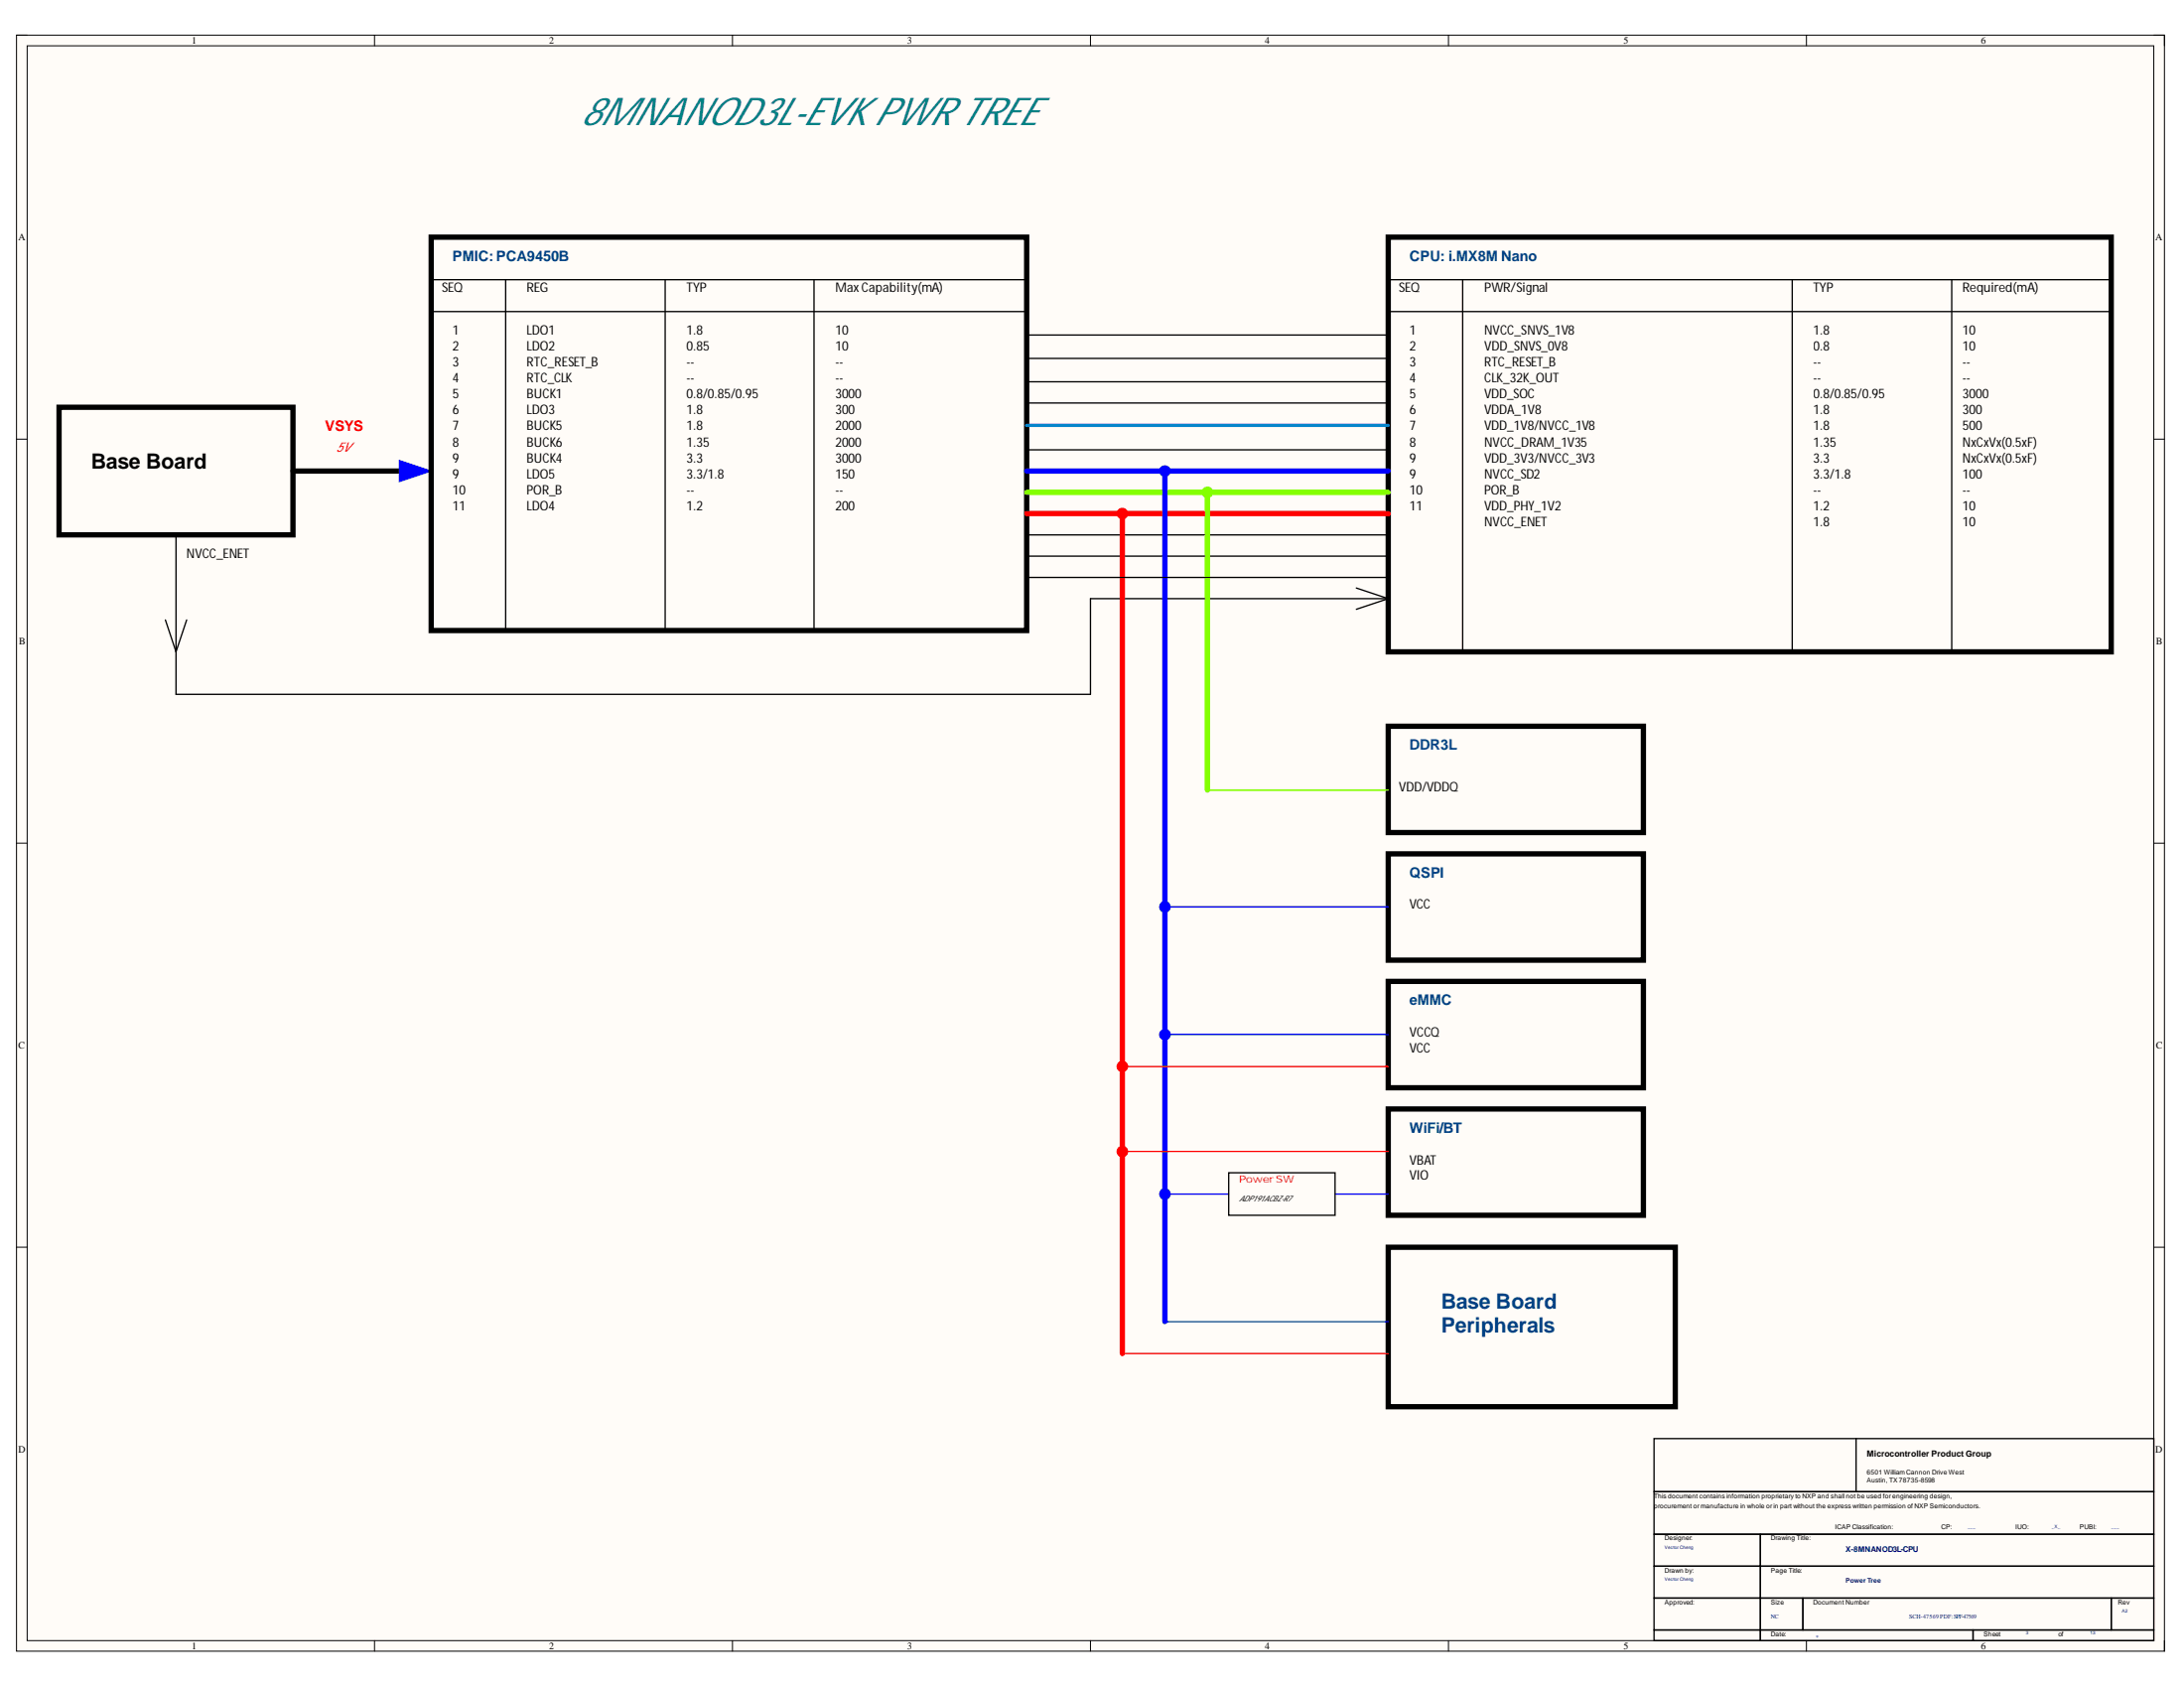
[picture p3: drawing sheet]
<svg xmlns="http://www.w3.org/2000/svg" width="279mm" height="216mm" viewBox="0 0 279 216" stroke-linecap="round" stroke-linejoin="round" font-family="sans-serif">
<path d="M2.1 4.5h274.8v206.7h-274.8z" fill-rule="evenodd" fill="#fffcf8"/>
<path d="M2.1 4.5h274.8v206.7h-274.8z" fill="none" stroke="#000" stroke-width=".13"/>
<path d="M3.5 5.9h272v203.9h-272z" fill-rule="evenodd" fill="#fffcf8"/>
<g fill="none" stroke="#000" stroke-width=".13">
<path d="M2.1 4.5h1.4M3.5 5.9h272v203.9h-272zM47.9 4.5v1.4M93.7 4.5v1.4M139.5 4.5v1.4M185.3 4.5v1.4M231.1 4.5v1.4M275.5 4.5h1.4v1.4M2.1 56.2h1.4M275.5 56.2h1.4M2.1 107.8h1.4M275.5 107.8h1.4"/>
<path d="M2.1 159.5h1.4M275.5 159.5h1.4M47.9 209.8v1.4M93.7 209.8v1.4M139.5 209.8v1.4M185.3 209.8v1.4M231.1 209.8v1.4M276.9 209.8v1.4"/>
</g>
<g fill="none" stroke="#000" stroke-width=".17">
<path d="M211.6 196.2h13.6v4.1h-13.6zM211.6 190.8h63.9v5.4h-63.9zM211.6 184h63.9v6.8h-63.9zM225.2 196.2h50.3v4.1h-50.3zM237.5 184v6.8M211.6 200.3h13.6v4.1h-13.6zM211.6 204.4h13.6v4.1h-13.6zM211.6 208.5h13.6v1.3h-13.6zM225.2 200.3h50.3v4.1h-50.3zM225.2 204.4h5.4v4.1h-5.4zM225.2 208.5h27.2v1.3h-27.2zM230.6 204.4h39.5v4.1h-39.5z"/>
<path d="M252.4 208.5h23.1v1.3h-23.1zM270.1 204.4h5.4v4.1h-5.4z"/>
</g>
<path d="M37.5 60.2h14.9" fill="none" stroke="#000" stroke-width=".68"/>
<path d="M51.1 58.9l4.1 1.3-4.1 1.4z" fill-rule="evenodd" fill="#00f"/>
<path d="M51.1 58.9l4.1 1.3-4.1 1.4z" fill="none" stroke="#00f" stroke-width=".13"/>
<path d="M55.2 30.3h76.1v50.3h-76.1zM177.6 30.3h92.5v53.1h-92.5zM7.6 52.1h29.9v16.3h-29.9z" fill="none" stroke="#000" stroke-width=".68"/>
<path d="M55.2 35.8h76.1M55.2 39.9h76.1M64.7 35.8v44.8M85.1 35.8v44.8M104.1 35.8v44.8M177.6 35.8h92.5M177.6 39.9h92.5M187.1 35.8v47.6M229.3 35.8v47.6M249.7 35.8v47.6M22.5 68.4v20.4h117" fill="none" stroke="#000" stroke-width=".17"/>
<circle cx="149" cy="60.3" r=".68" fill="#00f"/>
<circle cx="149" cy="60.3" r=".68" fill="none" stroke="#00f" stroke-width=".13"/>
<circle cx="154.5" cy="63" r=".68" fill="#84ff00"/>
<circle cx="154.5" cy="63" r=".68" fill="none" stroke="#84ff00" stroke-width=".13"/>
<circle cx="143.6" cy="65.7" r=".68" fill="#f00"/>
<circle cx="143.6" cy="65.7" r=".68" fill="none" stroke="#f00" stroke-width=".13"/>
<path d="M131.3 51.5h46.3M131.3 48.8h46.3M131.3 42.9h46.3M131.3 45.8h46.3M21.2 79.3l1.3 4.1 1.4-4.1M131.3 71.1h46.3M131.3 68.4h46.3M173.5 75.2l4.1 1.4M177.6 76.6h-38.1v12.2M177.6 76.6l-4.1 1.3" fill="none" stroke="#000" stroke-width=".17"/>
<path d="M131.3 63h46.3M154.5 63v38" fill="none" stroke="#84ff00" stroke-width=".68"/>
<path d="M131.3 60.2h46.3M149 60.2v108.8" fill="none" stroke="#00f" stroke-width=".68"/>
<path d="M131.3 54.4h46.3" fill="none" stroke="#0082ff" stroke-width=".42"/>
<path d="M131.3 65.7h46.3M143.6 65.7v107.4" fill="none" stroke="#f00" stroke-width=".68"/>
<path d="M177.6 92.9h32.6v13.6h-32.6zM177.6 109.2h32.6v13.6h-32.6zM177.6 125.5h32.6v13.6h-32.6zM177.6 159.5h36.7v20.4h-36.7zM177.6 141.8h32.6v13.6h-32.6z" fill="none" stroke="#000" stroke-width=".68"/>
<path d="M154.5 101h23.1" fill="none" stroke="#84ff00" stroke-width=".17"/>
<circle cx="149" cy="116" r=".68" fill="#00f"/>
<circle cx="149" cy="116" r=".68" fill="none" stroke="#00f" stroke-width=".13"/>
<path d="M149 116h28.6" fill="none" stroke="#00f" stroke-width=".17"/>
<circle cx="149" cy="132.3" r=".68" fill="#00f"/>
<circle cx="149" cy="132.3" r=".68" fill="none" stroke="#00f" stroke-width=".13"/>
<path d="M149 132.3h28.6" fill="none" stroke="#00f" stroke-width=".17"/>
<circle cx="143.6" cy="136.4" r=".68" fill="#f00"/>
<circle cx="143.6" cy="136.4" r=".68" fill="none" stroke="#f00" stroke-width=".13"/>
<path d="M143.6 136.4h34" fill="none" stroke="#f00" stroke-width=".17"/>
<circle cx="143.6" cy="147.3" r=".68" fill="#f00"/>
<circle cx="143.6" cy="147.3" r=".68" fill="none" stroke="#f00" stroke-width=".13"/>
<path d="M143.6 147.3h34" fill="none" stroke="#f00" stroke-width=".17"/>
<circle cx="149" cy="152.7" r=".68" fill="#00f"/>
<circle cx="149" cy="152.7" r=".68" fill="none" stroke="#00f" stroke-width=".13"/>
<path d="M149 152.7h8.2M170.8 152.7h6.8M149 169h28.6" fill="none" stroke="#00f" stroke-width=".17"/>
<path d="M143.6 173.1h34" fill="none" stroke="#f00" stroke-width=".17"/>
<path d="M131.3 57.5h46.3M131.3 73.9h46.3M157.2 150h13.6v5.4h-13.6z" fill="none" stroke="#000" stroke-width=".17"/>
<text font-size="4.9" fill="#008284" x="74.2" y="16">8MNANOD3L-EVKPWR TREE</text>
<text font-size="2.7" x="11.7" y="59.9">Base Board</text>
<g font-size="2.7" fill="#004184">
<text x="184.4" y="167.4">Base Board</text>
<text x="184.4" y="170.4">Peripherals</text>
</g>
<g font-size="1.9" fill="#004184">
<text x="57.9" y="33.4">PMIC: PCA9450B</text>
<text x="180.3" y="33.4">CPU: i.MX8M Nano</text>
<text x="180.3" y="95.9">DDR3L</text>
<text x="180.3" y="112.2">QSPI</text>
<text x="180.3" y="128.5">eMMC</text>
<text x="180.3" y="144.9">WiFi/BT</text>
</g>
<text font-size="1.9" fill="#f00" x="41.6" y="55.1">VSYS</text>
<g font-size="1.7">
<text x="56.6" y="37.4">SEQ</text>
<text x="67.4" y="37.4">REG</text>
<text x="87.8" y="37.4">TYP</text>
<text x="106.9" y="37.4">Max Capability(mA)</text>
<text x="179" y="37.4">SEQ</text>
<text x="189.9" y="37.4">PWR/Signal</text>
<text x="232" y="37.4">TYP</text>
<text x="251.1" y="37.4">Required(mA)</text>
<text x="57.9" y="42.9">1</text>
<text x="57.9" y="44.9">2</text>
<text x="57.9" y="46.9">3</text>
<text x="67.4" y="42.9">LDO1</text>
<text x="67.4" y="44.9">LDO2</text>
<text x="67.4" y="46.9">RTC_RESET_B</text>
<text x="87.8" y="42.9">1.8</text>
<text x="87.8" y="44.9">0.85</text>
<text x="87.8" y="46.9">--</text>
<text x="106.9" y="42.9">10</text>
<text x="106.9" y="44.9">10</text>
<text x="106.9" y="46.9">--</text>
<text x="180.3" y="42.9">1</text>
<text x="180.3" y="44.9">2</text>
<text x="180.3" y="46.9">3</text>
<text x="189.9" y="42.9">NVCC_SNVS_1V8</text>
<text x="189.9" y="44.9">VDD_SNVS_0V8</text>
<text x="189.9" y="46.9">RTC_RESET_B</text>
<text x="232" y="42.9">1.8</text>
<text x="232" y="44.9">0.8</text>
<text x="232" y="46.9">--</text>
<text x="251.1" y="42.9">10</text>
<text x="251.1" y="44.9">10</text>
<text x="251.1" y="46.9">--</text>
<text x="57.9" y="48.9">4</text>
<text x="57.9" y="51">5</text>
<text x="57.9" y="53">6</text>
<text x="67.4" y="48.9">RTC_CLK</text>
<text x="67.4" y="51">BUCK1</text>
<text x="67.4" y="53">LDO3</text>
<text x="87.8" y="48.9">--</text>
<text x="87.8" y="51">0.8/0.85/0.95</text>
<text x="87.8" y="53">1.8</text>
<text x="106.9" y="48.9">--</text>
<text x="106.9" y="51">3000</text>
<text x="106.9" y="53">300</text>
<text x="180.3" y="48.9">4</text>
<text x="180.3" y="51">5</text>
<text x="180.3" y="53">6</text>
<text x="189.9" y="48.9">CLK_32K_OUT</text>
<text x="189.9" y="51">VDD_SOC</text>
<text x="189.9" y="53">VDDA_1V8</text>
<text x="232" y="48.9">--</text>
<text x="232" y="51">0.8/0.85/0.95</text>
<text x="232" y="53">1.8</text>
<text x="251.1" y="48.9">--</text>
<text x="251.1" y="51">3000</text>
<text x="251.1" y="53">300</text>
<text x="57.9" y="55">7</text>
<text x="57.9" y="57.1">8</text>
<text x="57.9" y="59.2">9</text>
<text x="67.4" y="55">BUCK5</text>
<text x="67.4" y="57.1">BUCK6</text>
<text x="67.4" y="59.2">BUCK4</text>
<text x="87.8" y="55">1.8</text>
<text x="87.8" y="57.1">1.35</text>
<text x="87.8" y="59.2">3.3</text>
<text x="106.9" y="55">2000</text>
<text x="106.9" y="57.1">2000</text>
<text x="106.9" y="59.2">3000</text>
<text x="180.3" y="55">7</text>
<text x="180.3" y="57.1">8</text>
<text x="180.3" y="59.2">9</text>
<text x="189.9" y="55">VDD_1V8/NVCC_1V8</text>
<text x="189.9" y="57.1">NVCC_DRAM_1V35</text>
<text x="189.9" y="59.2">VDD_3V3/NVCC_3V3</text>
<text x="232" y="55">1.8</text>
<text x="232" y="57.1">1.35</text>
<text x="232" y="59.2">3.3</text>
<text x="251.1" y="55">500</text>
<text x="251.1" y="57.1">NxCxVx(0.5xF)</text>
<text x="251.1" y="59.2">NxCxVx(0.5xF)</text>
<text x="57.9" y="61.2">9</text>
<text x="57.9" y="63.2">10</text>
<text x="57.9" y="65.2">11</text>
<text x="67.4" y="61.2">LDO5</text>
<text x="67.4" y="63.2">POR_B</text>
<text x="67.4" y="65.2">LDO4</text>
<text x="87.8" y="61.2">3.3/1.8</text>
<text x="87.8" y="63.2">--</text>
<text x="87.8" y="65.2">1.2</text>
<text x="106.9" y="61.2">150</text>
<text x="106.9" y="63.2">--</text>
<text x="106.9" y="65.2">200</text>
<text x="180.3" y="61.2">9</text>
<text x="180.3" y="63.2">10</text>
<text x="180.3" y="65.2">11</text>
<text x="189.9" y="61.2">NVCC_SD2</text>
<text x="189.9" y="63.2">POR_B</text>
<text x="189.9" y="65.2">VDD_PHY_1V2</text>
<text x="232" y="61.2">3.3/1.8</text>
<text x="232" y="63.2">--</text>
<text x="232" y="65.2">1.2</text>
<text x="251.1" y="61.2">100</text>
<text x="251.1" y="63.2">--</text>
<text x="251.1" y="65.2">10</text>
<text x="23.8" y="71.3">NVCC_ENET</text>
<text x="189.9" y="67.3">NVCC_ENET</text>
<text x="232" y="67.3">1.8</text>
<text x="251.1" y="67.3">10</text>
<text x="179" y="101.2">VDD/VDDQ</text>
<text x="180.3" y="116.2">VCC</text>
<text x="180.3" y="132.6">VCCQ</text>
<text x="180.3" y="134.6">VCC</text>
<text x="180.3" y="148.9">VBAT</text>
<text x="180.3" y="150.9">VIO</text>
</g>
<text font-size="1.7" fill="#f00" x="42.9" y="57.8">5V</text>
<g font-size="1.3">
<text x="24.5" y="5.6">1</text>
<text x="70.2" y="5.6">2</text>
<text x="116.1" y="5.6">3</text>
<text x="161.8" y="5.6">4</text>
<text x="207.7" y="5.6">5</text>
<text x="253.4" y="5.6">6</text>
<text x="2.4" y="30.8">A</text>
<text x="275.8" y="30.8">A</text>
<text x="2.5" y="82.4">B</text>
<text x="275.8" y="82.4">B</text>
<text x="2.4" y="134.1">C</text>
<text x="275.8" y="134.1">C</text>
<text x="2.4" y="185.8">D</text>
<text x="275.8" y="185.8">D</text>
<text x="24.5" y="210.9">1</text>
<text x="70.2" y="210.9">2</text>
<text x="116.1" y="210.9">3</text>
<text x="161.8" y="210.9">4</text>
<text x="207.7" y="210.9">5</text>
<text x="253.4" y="210.9">6</text>
</g>
<text font-size="1.3" fill="#f00" x="158.5" y="151.3">Power SW</text>
<text font-size="1.1" x="238.8" y="186.3">Microcontroller Product Group</text>
<text font-size="1" x="158.5" y="153.6">ADP191ACBZ-R7</text>
<text font-size="1" fill="#000080" x="236.1" y="198.5">X-8MNANOD3L-CPU</text>
<g font-size=".8">
<text x="211.6" y="191.6">This document contains information proprietary to NXP and shall not be used forengineering design,</text>
<text x="238.8" y="188.5">6501 WilliamCannon Drive West</text>
<text x="238.8" y="189.6">Austin, TX 78735-8598</text>
<text x="211.6" y="192.9">procurement ormanufacture in whole orin part without the express written permission of NXP Semiconductors.</text>
<text x="212.9" y="197">Designer:</text>
<text x="226.6" y="197">Drawing Title:</text>
<text x="234.8" y="195.6">ICAP Classification:</text>
<text x="248.4" y="195.6">CP:</text>
<text x="257.8" y="195.6">IUO:</text>
<text x="266" y="195.6">PUBI:</text>
<text x="212.9" y="201.1">Drawn by:</text>
<text x="226.6" y="201.1">Page Title:</text>
<text x="212.9" y="205.2">Approved:</text>
<text x="226.6" y="205.2">Size</text>
<text x="226.6" y="209.2">Date:</text>
<text x="232" y="205.2">Document Number</text>
<text x="253.8" y="209.2">Sheet</text>
<text x="263.3" y="209.2">of</text>
<text x="270.9" y="205.2">Rev</text>
</g>
<g font-size=".8" fill="#000080">
<text x="236.1" y="202.5">Power Tree</text>
<text x="226.6" y="207">NC</text>
<text x="232.3" y="209.7">*</text>
<text x="244.2" y="207">SCH-47569PDF:SPF-47569</text>
</g>
<g font-size=".6" fill="#000080">
<text x="251.7" y="195.5">___</text>
<text x="262.5" y="195.5">_X_</text>
<text x="270.1" y="195.5">___</text>
<text x="212.9" y="202.2">Vector Cheng</text>
<text x="212.9" y="198.2">Vector Cheng</text>
<text x="259.2" y="209">3</text>
<text x="267.4" y="209">13</text>
<text x="271.4" y="206.3">A2</text>
</g>
</svg>
